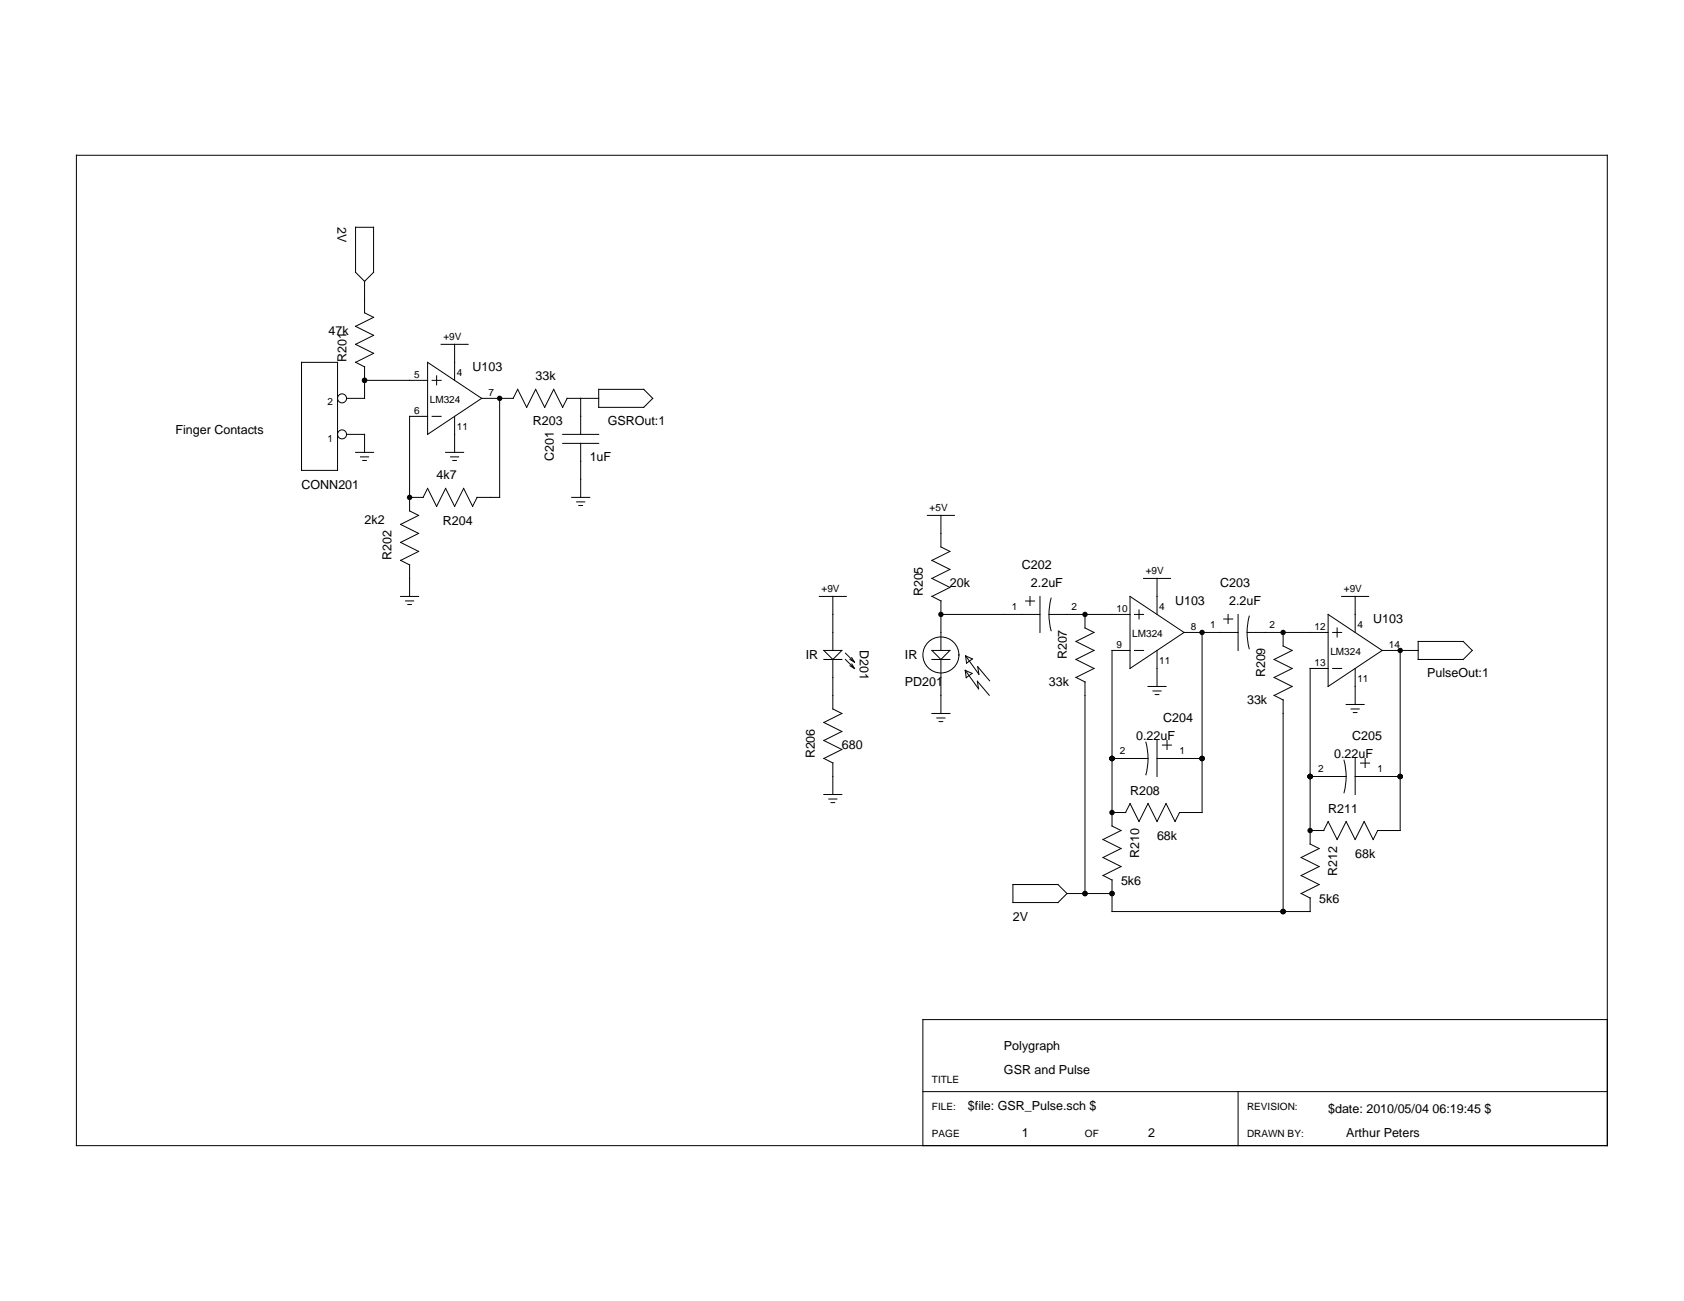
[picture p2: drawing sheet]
<svg xmlns="http://www.w3.org/2000/svg" width="279mm" height="216mm" viewBox="0 0 279 216" stroke-linecap="round" stroke-linejoin="round" font-family="sans-serif">
<g fill="none" stroke="#000" stroke-width=".17">
<path d="M12.7 25.8h254v164.3h-254zM59 37.7h3v7.5l-1.5 1.5-1.5-1.5zM60.5 46.7v5.2l1.5 .8-3 1.5 3 1.4-3 1.5 3 1.5-3 1.5M73.2 57.1h4.5M75.4 57.1v6M50 60.1h6v18h-6zM57.5 72.1h3v3M59 60.1l1.5 .8M59 75.1h3M59.8 75.8h1.4M60.2 76.4h.6M60.5 63.1h10.4"/>
<path d="M60.5 60.8v5.3h-3M70.9 60.1l9 6-9 6zM70.9 69.1h-2.9v15.7l1.5 .7-3 1.5 3 1.5-3 1.5 3 1.5-3 1.5 1.5 .7M71.7 63.1h1.5M71.7 69.1h1.5M72.4 62.4v1.5M73.9 75.1h3M74.8 75.8h1.3M75.1 76.4h.6M75.4 69.1v6M79.9 66.1h5.2l.8-1.5 1.5 3 1.5-3 1.5 3 1.5-3 1.5 3M82.9 66.1v16.4h-3.8"/>
<path d="M93.4 73.6h5.9M93.4 72.1h5.9M94.1 66.1h5.2M94.1 66.1l-.8 1.5M96.3 66.1v6M96.3 73.6v8.9M99.3 64.6h7.5l1.5 1.5-1.5 1.5h-7.5zM66.5 99h3M67.3 99.7h1.3M68 93.7v5.3M68 82.5h2.2l.7-1.5 1.5 3 1.5-3 1.5 3 1.5-3 1.5 3M79.2 82.5l-.8 1.5"/>
<path d="M94.9 82.5h2.9M95.7 83.3h1.3M96 83.9h.6M135.9 99h4.5M138.2 99v8.9M153.9 85.5h4.5M156.1 85.5v5.3l1.5 .7-3 1.5 3 1.5-3 1.5 3 1.5-3 1.5 1.5 .7v8.2M170.2 99.7h1.4M170.9 99v1.5M172.5 99v6M174.4 99.3a10.5 10.5 0 0 0 0 5.4M187.5 99l9 6-9 5.9z"/>
<path d="M189.7 96h4.5M192 96v6M222.6 99h4.5M224.8 99v6M67.7 100.3h.6M136.7 107.9h3l-1.5 1.5zM136.7 109.4h3M138.2 109.4v8.3l1.5 .7-3 1.5 3 1.5-3 1.5 3 1.5-3 1.5M140.3 108.4l1.5 1.5M140.3 109.4l1.5 1.5M141 109.4l.8 .5M141 110.5l.8 .4"/>
<path d="M141.3 109.1l.5 .8M141.3 110.2l.5 .7M154.6 107.9h3l-1.5 1.5zM154.6 109.4h3M154.6 118.4h3M155.4 119.1h1.4M155.8 119.7h.6M156.1 109.4v9M156.1 102h16.4M160.1 111.2l1.2 .6-1 .7zM160.2 111.3l2.2 3-.2-1.2 1.9 2.3M160.2 108.8l1.1 .5-.9 .7z"/>
<path d="M160.2 108.9l2.2 3-.2-1.3 2 2.4M174 102h13.5M180 102v2.2l1.5 .8-3 1.4 3 1.5-3 1.5 3 1.5-3 1.5 1.5 .8v35.1M187.5 107.9h-3v29.2l1.5 .7-3 1.5 3 1.5-3 1.5 3 1.5-3 1.5 1.5 .7M188.2 107.9h1.5M188.2 102h1.5M189 101.2v1.5M190.5 113.9h3M191.3 114.7h1.3M191.7 115.3h.6M192 107.9v6M196.5 105h8.9"/>
<path d="M199.4 105v29.8h-3.7l-.7 1.5-1.5-3-1.5 3-1.5-3-1.5 3-1.5-3-.8 1.5M203 102.7h1.5M203.8 102v1.5M205.4 102v5.9M206.9 105h13.5M207.3 102.2a10.5 10.5 0 0 0 0 5.5M212.9 105v2.2l1.5 .7-3 1.5 3 1.5-3 1.5 3 1.5-3 1.5 1.5 .8v35.1M220.4 102l8.9 5.9-8.9 6zM220.4 110.9h-3v29.2l1.5 .7-3 1.5 3 1.5-3 1.5 3 1.5-3 1.5 1.5 .7M221.1 105h1.5M221.1 110.9h1.5M221.9 104.2v1.5"/>
<path d="M223.3 116.9h3M224.2 117.7h1.3M224.5 118.3h.6M224.8 110.9v6M229.3 107.9h6M232.3 107.9v29.9h-3.7l-.8 1.5-1.5-3-1.5 3-1.5-3-1.4 3-1.5-3-.8 1.5h-2.2M235.3 106.4h7.5l1.5 1.5-1.5 1.5h-7.5zM136.7 125.9l1.5 .7M136.7 131.8h3M137.5 132.6h1.4M137.9 133.2h.6M138.2 126.6v5.2"/>
<path d="M184.5 125.9h6M184.5 134.8h2.3M190.1 123.2a10.5 10.5 0 0 1 0 5.4M192 122.9v6M192 125.9h7.4M192.9 123.6h1.5M193.6 122.9v1.5M217.4 128.9h5.9M223 126.2a10.5 10.5 0 0 1 0 5.4M224.8 125.9v5.9M224.8 128.9h7.5M225.7 126.6h1.5"/>
<path d="M226.5 125.9v1.5M168.1 146.8h7.4l1.5 1.5-1.5 1.5h-7.4zM177 148.3h7.5M184.5 146v5.3h32.9v-2.3M266.7 169.2h-113.6v20.9M153.1 181.2h113.6M205.4 181.2v8.9"/>
<circle cx="56.8" cy="72.1" r=".75"/>
<circle cx="56.8" cy="66.1" r=".75"/>
<circle cx="156.1" cy="108.7" r="2.99"/>
</g>
<g fill="#000">
<circle cx="60.5" cy="63.1" r=".45"/>
<circle cx="82.9" cy="66.1" r=".45"/>
<circle cx="68" cy="82.5" r=".45"/>
<circle cx="156.1" cy="102" r=".45"/>
<circle cx="180" cy="102" r=".45"/>
<circle cx="199.4" cy="105" r=".45"/>
<circle cx="212.9" cy="105" r=".45"/>
<circle cx="232.3" cy="107.9" r=".45"/>
<circle cx="184.5" cy="134.8" r=".45"/>
<circle cx="184.5" cy="125.9" r=".45"/>
<circle cx="199.4" cy="125.9" r=".45"/>
<circle cx="217.4" cy="128.9" r=".45"/>
<circle cx="217.4" cy="137.8" r=".45"/>
<circle cx="232.3" cy="128.9" r=".45"/>
<circle cx="180" cy="148.3" r=".45"/>
<circle cx="184.5" cy="148.3" r=".45"/>
<circle cx="212.9" cy="151.3" r=".45"/>
</g>
<g font-size="2.1">
<text x="56" y="37.7" transform="rotate(90 56 37.7)">2V</text>
<text x="54.5" y="55.6">47k</text>
<text x="57.5" y="60.1" transform="rotate(-90 57.5 60.1)">R201</text>
<text x="78.4" y="61.6">U103</text>
<text x="88.9" y="63.1">33k</text>
<text x="88.4" y="70.6">R203</text>
<text x="100.8" y="70.6">GSROut:1</text>
<text x="29.1" y="72.1">Finger Contacts</text>
<text x="91.9" y="76.6" transform="rotate(-90 91.9 76.6)">C201</text>
<text x="97.8" y="76.6">1uF</text>
<text x="50" y="81.1">CONN201</text>
<text x="72.4" y="79.6">4k7</text>
<text x="60.5" y="87">2k2</text>
<text x="73.5" y="87.1">R204</text>
<text x="65" y="93" transform="rotate(-90 65 93)">R202</text>
<text x="169.6" y="94.5">C202</text>
<text x="153.1" y="99" transform="rotate(-90 153.1 99)">R205</text>
<text x="157.6" y="97.5">20k</text>
<text x="171.1" y="97.5">2.2uF</text>
<text x="195" y="100.5">U103</text>
<text x="202.4" y="97.5">C203</text>
<text x="203.9" y="100.5">2.2uF</text>
<text x="142.7" y="107.9" transform="rotate(90 142.7 107.9)">D201</text>
<text x="227.8" y="103.5">U103</text>
<text x="133.7" y="109.4">IR</text>
<text x="150.1" y="113.9">PD201</text>
<text x="150.1" y="109.4">IR</text>
<text x="174" y="113.9">33k</text>
<text x="177" y="109.4" transform="rotate(-90 177 109.4)">R207</text>
<text x="209.9" y="112.4" transform="rotate(-90 209.9 112.4)">R209</text>
<text x="236.8" y="112.4">PulseOut:1</text>
<text x="193" y="119.9">C204</text>
<text x="206.9" y="116.9">33k</text>
<text x="135.2" y="125.9" transform="rotate(-90 135.2 125.9)">R206</text>
<text x="139.7" y="124.4">680</text>
<text x="188.5" y="122.9">0.22uF</text>
<text x="221.4" y="125.9">0.22uF</text>
<text x="224.4" y="122.9">C205</text>
<text x="187.5" y="131.8">R208</text>
<text x="220.4" y="134.8">R211</text>
<text x="189" y="142.3" transform="rotate(-90 189 142.3)">R210</text>
<text x="192" y="139.3">68k</text>
<text x="224.8" y="142.3">68k</text>
<text x="186" y="146.8">5k6</text>
<text x="218.9" y="149.8">5k6</text>
<text x="221.9" y="145.3" transform="rotate(-90 221.9 145.3)">R212</text>
<text x="168.1" y="152.8">2V</text>
<text x="166.6" y="174.3">Polygraph</text>
<text x="166.6" y="178.2">GSR and Pulse</text>
<text x="160.6" y="184.1">$file: GSR_Pulse.sch $</text>
<text x="220.4" y="184.7">$date: 2010/05/04 06:19:45 $</text>
<text x="169.6" y="188.6">1</text>
<text x="190.5" y="188.6">2</text>
<text x="223.3" y="188.6">Arthur Peters</text>
</g>
<g font-size="1.7">
<text x="73.6" y="56.4">+9V</text>
<text x="68.7" y="62.7">5</text>
<text x="75.8" y="62.4">4</text>
<text x="81" y="65.7">7</text>
<text x="54.3" y="67.3">2</text>
<text x="68.7" y="68.7">6</text>
<text x="71.3" y="66.9">LM324</text>
<text x="75.8" y="71.3">11</text>
<text x="54.3" y="73.3">1</text>
<text x="154.2" y="84.8">+5V</text>
<text x="190.1" y="95.2">+9V</text>
<text x="136.3" y="98.2">+9V</text>
<text x="167.9" y="101.2">1</text>
<text x="177.8" y="101.2">2</text>
<text x="185.2" y="101.6">10</text>
<text x="192.3" y="101.2">4</text>
<text x="223" y="98.2">+9V</text>
<text x="185.2" y="107.6">9</text>
<text x="187.9" y="105.7">LM324</text>
<text x="197.6" y="104.6">8</text>
<text x="200.8" y="104.2">1</text>
<text x="210.6" y="104.2">2</text>
<text x="218.1" y="104.6">12</text>
<text x="225.2" y="104.2">4</text>
<text x="230.4" y="107.6">14</text>
<text x="192.3" y="110.2">11</text>
<text x="218.1" y="110.6">13</text>
<text x="220.7" y="108.7">LM324</text>
<text x="225.2" y="113.2">11</text>
<text x="185.8" y="125.1">2</text>
<text x="195.7" y="125.1">1</text>
<text x="218.7" y="128.1">2</text>
<text x="228.6" y="128.1">1</text>
<text x="154.6" y="179.7">TITLE</text>
<text x="154.6" y="184.1">FILE:</text>
<text x="206.9" y="184.1">REVISION:</text>
<text x="154.6" y="188.6">PAGE</text>
<text x="180" y="188.6">OF</text>
<text x="206.9" y="188.6">DRAWN BY:</text>
</g>
</svg>
